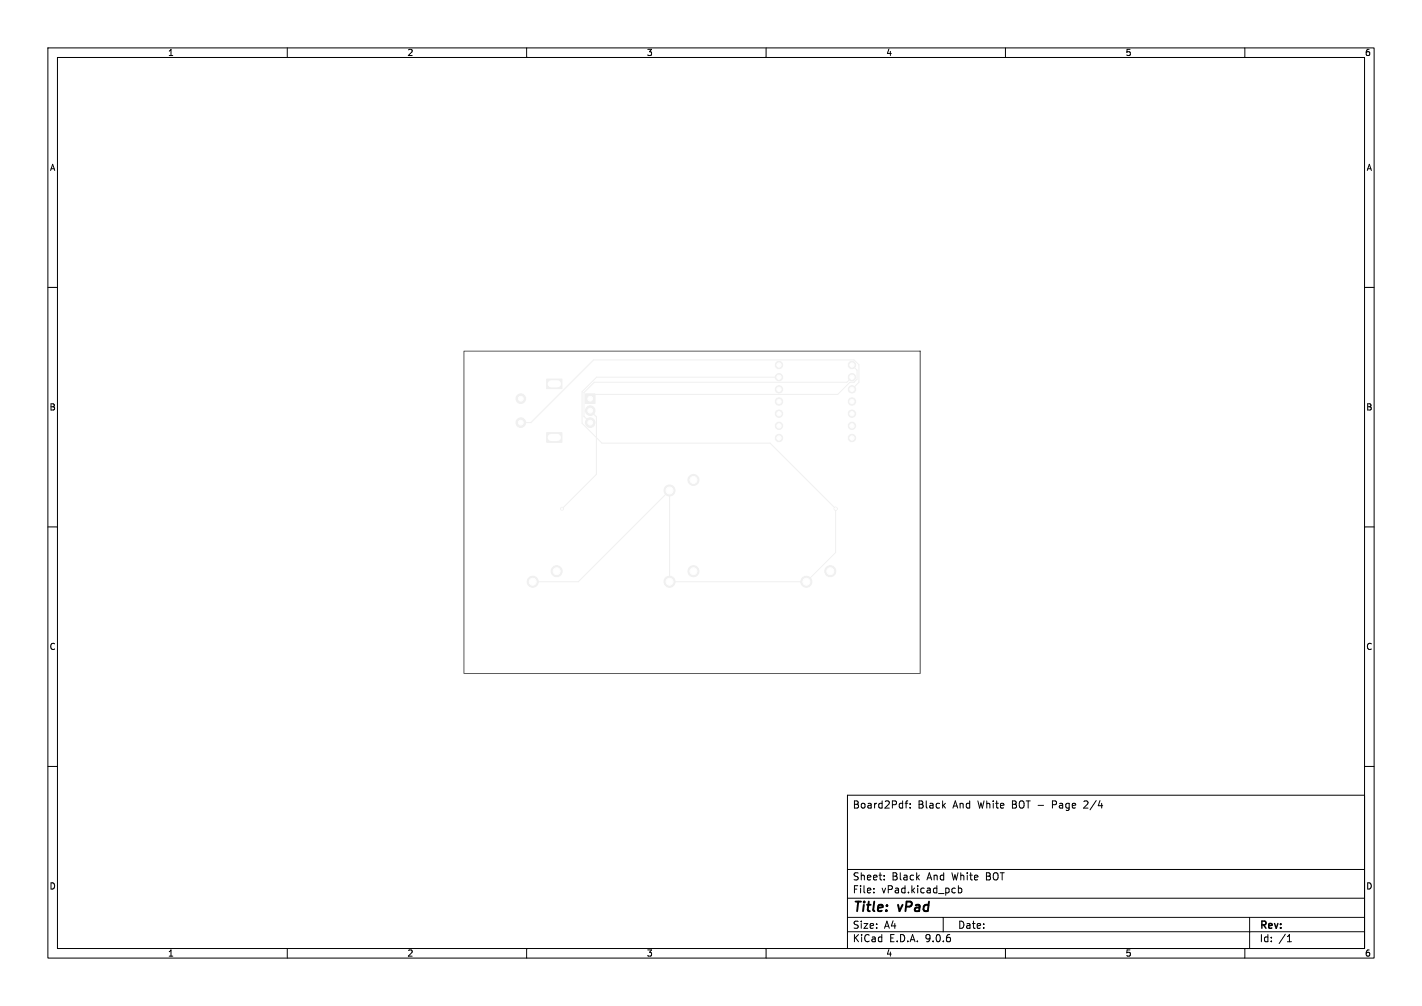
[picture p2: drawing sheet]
<svg xmlns="http://www.w3.org/2000/svg" width="297mm" height="210mm" viewBox="0 0 297 210" stroke-linecap="round" stroke-linejoin="round" font-family="sans-serif">
<g fill="#f0f0f0" stroke="#f0f0f0" stroke-width=".21">
<path d="M114.2 90.3h3.2v2h-3.2z"/>
<path d="M114.2 79.1h3.2v2h-3.2z"/>
<path d="M122.3 82.2h2v2h-2z"/>
<circle cx="116.3" cy="119.2" r="1.15"/>
<circle cx="111.3" cy="121.4" r="1.15"/>
<circle cx="108.8" cy="83.2" r="1"/>
<circle cx="108.8" cy="88.2" r="1"/>
<circle cx="123.3" cy="85.7" r="1"/>
<circle cx="123.3" cy="88.2" r="1"/>
<circle cx="144.8" cy="100.2" r="1.15"/>
<circle cx="139.8" cy="102.4" r="1.15"/>
<circle cx="162.7" cy="76.2" r=".76"/>
<circle cx="162.7" cy="78.7" r=".76"/>
<circle cx="162.7" cy="81.3" r=".76"/>
<circle cx="162.7" cy="83.8" r=".76"/>
<circle cx="162.7" cy="86.4" r=".76"/>
<circle cx="162.7" cy="88.9" r=".76"/>
<circle cx="162.7" cy="91.4" r=".76"/>
<circle cx="177.9" cy="91.4" r=".76"/>
<circle cx="177.9" cy="88.9" r=".76"/>
<circle cx="177.9" cy="86.4" r=".76"/>
<circle cx="177.9" cy="83.8" r=".76"/>
<circle cx="177.9" cy="81.3" r=".76"/>
<circle cx="177.9" cy="78.7" r=".76"/>
<circle cx="177.9" cy="76.2" r=".76"/>
<circle cx="173.4" cy="119.2" r="1.15"/>
<circle cx="168.4" cy="121.4" r="1.15"/>
<circle cx="144.8" cy="119.2" r="1.15"/>
<circle cx="139.8" cy="121.4" r="1.15"/>
<circle cx="117.4" cy="106.2" r=".3"/>
<circle cx="174.5" cy="106.2" r=".3"/>
</g>
<path d="M162.7 78.7h-38.1l-3 3.1v6.6l4.1 4.1h35.1l13.7 13.7v9.1l-6.1 6.1h-28.6v-19l-19 19h-9.5M177.9 78.7l-1 1.1h-52.8l-2.1 2.1v5l1.3 1.3M177.9 76.2l1.1 1.1v1.9l-.6 .6h-.9l-2.5 2.5h-50.8l-.9 .9M123.3 85.7l1.3 1.3v12l-7.2 7.2M177.9 81.3l1.5-1.5v-3.6l-1-1.1h-54.4l-13.1 13.1h-2.1" fill="none" stroke="#f0f0f0" stroke-width=".21"/>
<g fill="#fff" stroke="#fff" stroke-width=".21">
<circle cx="117.4" cy="106.2" r=".15"/>
<circle cx="174.5" cy="106.2" r=".15"/>
<circle cx="116.3" cy="119.2" r=".72"/>
<circle cx="111.3" cy="121.4" r=".72"/>
<circle cx="116.3" cy="125.2" r="2.5"/>
<circle cx="108.8" cy="83.2" r=".5"/>
<circle cx="108.8" cy="88.2" r=".5"/>
<circle cx="123.3" cy="85.7" r=".5"/>
<circle cx="123.3" cy="88.2" r=".5"/>
<circle cx="123.3" cy="83.2" r=".5"/>
<circle cx="144.8" cy="100.2" r=".72"/>
<circle cx="139.8" cy="102.4" r=".72"/>
<circle cx="144.8" cy="106.2" r="2.5"/>
<circle cx="162.7" cy="76.2" r=".44"/>
<circle cx="162.7" cy="78.7" r=".44"/>
<circle cx="162.7" cy="81.3" r=".44"/>
<circle cx="162.7" cy="83.8" r=".44"/>
<circle cx="162.7" cy="86.4" r=".44"/>
<circle cx="162.7" cy="88.9" r=".44"/>
<circle cx="162.7" cy="91.4" r=".44"/>
<circle cx="177.9" cy="91.4" r=".44"/>
<circle cx="177.9" cy="88.9" r=".44"/>
<circle cx="177.9" cy="86.4" r=".44"/>
<circle cx="177.9" cy="83.8" r=".44"/>
<circle cx="177.9" cy="81.3" r=".44"/>
<circle cx="177.9" cy="78.7" r=".44"/>
<circle cx="177.9" cy="76.2" r=".44"/>
<circle cx="173.4" cy="119.2" r=".72"/>
<circle cx="168.4" cy="121.4" r=".72"/>
<circle cx="173.4" cy="125.2" r="2.5"/>
<circle cx="144.8" cy="119.2" r=".72"/>
<circle cx="139.8" cy="121.4" r=".72"/>
<circle cx="144.8" cy="125.2" r="2.5"/>
</g>
<path d="M115.1 91.3h1.3M115.1 80.1h1.3M149.8 111.1v.5M121.3 130.1v.5M149.8 130.1v.5M178.4 130.1v.5" fill="none" stroke="#fff" stroke-width="1.5"/>
<g fill="none" stroke="#000" stroke-width=".21">
<path d="M10 10h277v190h-277zM12 12h273v186h-273zM60 10v2M110 10v2M160 10v2M210 10v2M260 10v2M10 60h2M285 60h2M10 110h2M285 110h2M10 160h2"/>
<path d="M177 166h108v32h-108zM189 167.7h.6M189.6 167.2l-.4 .2v1.3M190.1 168.6v.1M190.1 167.8v.1M227.2 167.8l-.9 .9h.9M285 160h2M60 198v2M110 198v2M160 198v2M177 194.5h108M177 191.5h108"/>
<path d="M177 187.5h108M177 181.5h108M182.5 186.3v.1M182.5 185.5v.1M184.7 183.6v.1M184.7 182.8v.1M197 191.5v3M199.4 185.4l.1 .1M199.5 186.3l-.1 .1M200.2 184.9v1.5M200.2 185.5l.4-.1 .3 .3-.2 .6h-.5M210 198v2"/>
<path d="M260 198v2M261 191.5v6.5M268.9 196.6h.8M269 195.5l.3-.4v1.5"/>
</g>
<path d="M96.9 73.3h95.3v67.3h-95.3z" fill="none" stroke="#575757" stroke-width=".21"/>
<g font-size="2.8">
<text x="178" y="190.9">Title:</text>
<text x="187.7" y="190.9">vPad</text>
</g>
<g font-size="2.1">
<text x="178" y="169">Board2Pdf:</text>
<text x="191.7" y="169">Black</text>
<text x="199.1" y="169">And</text>
<text x="204.4" y="169">White</text>
<text x="211.6" y="169">BOT -</text>
<text x="220.3" y="169">Page</text>
<text x="227.1" y="169">2/4</text>
<text x="178" y="184">Sheet:</text>
<text x="186.2" y="184">Black</text>
<text x="193.7" y="184">And</text>
<text x="199" y="184">White</text>
<text x="206.2" y="184">BOT</text>
<text x="178" y="186.7">File:</text>
<text x="184.1" y="186.7">vPad.kicad_pcb</text>
<text x="178" y="196.9">KiCad</text>
<text x="178" y="194.1">Size:</text>
<text x="184.7" y="194.1">A4</text>
<text x="185.7" y="196.9">E.D.A.</text>
<text x="193.3" y="196.9">9.0.6</text>
<text x="200" y="194.1">Date:</text>
<text x="263" y="194.3">Rev:</text>
<text x="263" y="196.9">Id:</text>
<text x="267.1" y="196.9">/1</text>
</g>
<g font-size="1.8">
<text x="35" y="11.9">1</text>
<text x="85" y="11.9">2</text>
<text x="135" y="11.9">3</text>
<text x="185" y="11.9">4</text>
<text x="235" y="11.9">5</text>
<text x="285" y="11.9">6</text>
<text x="10.3" y="35.9">A</text>
<text x="285.4" y="35.9">A</text>
<text x="10.3" y="85.9">B</text>
<text x="285.3" y="85.9">B</text>
<text x="10.3" y="135.9">C</text>
<text x="285.3" y="135.9">C</text>
<text x="10.3" y="185.9">D</text>
<text x="285.3" y="185.9">D</text>
<text x="35" y="199.9">1</text>
<text x="85" y="199.9">2</text>
<text x="135" y="199.9">3</text>
<text x="185" y="199.9">4</text>
<text x="235" y="199.9">5</text>
<text x="285" y="199.9">6</text>
</g>
</svg>
